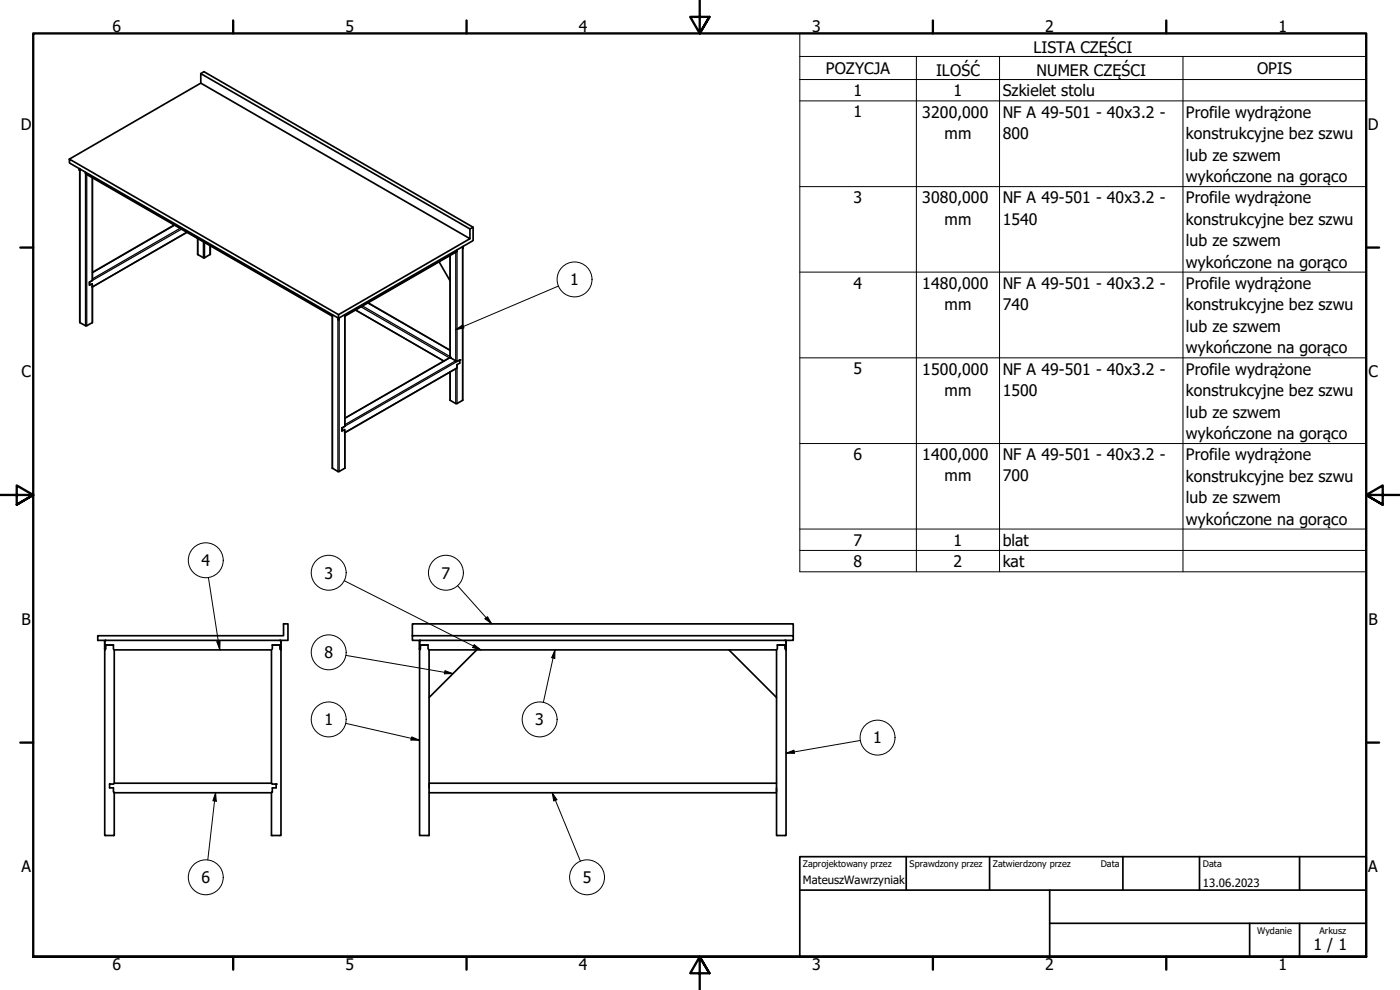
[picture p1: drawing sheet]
<svg xmlns="http://www.w3.org/2000/svg" width="420mm" height="297mm" viewBox="0 0 420 297" stroke-linecap="round" stroke-linejoin="round" font-family="sans-serif">
<!-- layer: Widoczne (ISO) -->
<g fill="none" stroke="#000" stroke-width=".51">
<path d="M60.3 22.1l.9-.6 80.8 46.7v4l-40.4 23.3v.4M60.3 24.9v-2.8l80.7 46.6v2.9M20.8 47.7l80.8 46.7v1.1l-80.8-46.6zM20.8 47.7l39.5-22.8 80.7 46.7-39.4 22.8M23.8 50.6l.1 .5M23.9 51.1v45.6l1.8 1.1 2-1.1v-10.6M24 50.7l-.1 .4M25.7 51.7l.1 .5 73.9 42.7M27.7 53.3v30.8l-.8 .5M52.3 67.5l-24.6 14.2M56.1 69.7l-28.4 16.4M59.3 71.6v4.8l1.9 1 1.9-1v-2.7"/>
<path d="M131.8 78.5l3.3 5.8M135.1 76.6v30.6M137.2 75l-.2 .6-33.5 19.3M138.8 74l.1 .5M138.9 74.5v45.6l-1.7 1h-.4l-1.7-1v-8.5M139 74l-.1 .5M142 68.2l-1 .5M26.9 84.6v1l.8-.5v1M26.9 84.6v1M99.7 94.9v45.5l1.8 1.1 2-1.1v-10.6M99.8 94.5l-.1 .4M101.4 95.4l.2 .5"/>
<path d="M101.8 95.4l-.2 .5M103.4 94.5l.1 .4M103.5 94.9v32.9l-.9 .6M106.7 93l26.5 15.3M110.5 90.9l24.6 14.2M135.1 107.2l2 1.2 .9-.4v1l-.8 .4v.9l-.2 .2-33.5 19.3M135.1 107.2l-31.6 18.3M102.6 128.4v.9l.8-.4 .1 .9M102.6 128.4v.9M29.3 190.7h55.8v-3.5h1.3v4.9h-57.1zM31.4 194.7v56h2.9v-12.8M31.4 194.7l.2 .2 .1-.2v-1.2h2.3v1.2l.3 .3"/>
<path d="M31.7 192.1l-.3 .2v2.4M34.3 195v40M81.5 195v40M84 192.1l.3 .2v2.4M84.3 194.7v56h-2.8v-12.8M84.3 194.7l-.1 .2-.2-.2v-1.2h-2.3v1.2l-.2 .3h-47.2M123.8 190.7h114.3v1.4h-114.3zM123.8 190.7v-3.5h114.3v3.5M125.9 194.7v56h2.9v-55.7M125.9 194.7l.1 .2 .2-.2v-1.2h2.3v1.2l.3 .3M126.2 192.1l-.3 .2v2.4M143.1 195l-14.3 14.3"/>
<path d="M218.8 195l14.2 14.3M233.3 193.5h2.3v1.2l.2 .2 .1-.2M233.3 193.5v1.2l-.3 .3h-104.2M233.3 193.5h2.3M235.6 192.1l.3 .2v2.4M235.9 194.7v56h-2.9v-55.7M34.3 235l-.3 .3h-1.1v1.1h1.1v1.2l.3 .3M34.3 237.9h47.2M34.3 235h47.2M81.5 235l.2 .3h1.2v1.1h-1.2v1.2l-.2 .3M128.8 235.3v1.1M128.8 237.9h104.2"/>
<path d="M128.8 235h104.2M233 236.4v1.1"/>
</g>
<g fill="#000">
<circle cx="135.1" cy="107.2" r=".25"/>
<circle cx="135.1" cy="107.3" r=".25"/>
<circle cx="138" cy="108" r=".25"/>
<circle cx="102.6" cy="128.4" r=".25"/>
<circle cx="32.9" cy="235.3" r=".25"/>
<circle cx="82.9" cy="235.3" r=".25"/>
</g>
<g fill="none" stroke="#000" stroke-width=".38">
<path d="M23.8 51h.2M24 50.7v46.1M25.7 51.7v46M25.7 52l74.1 42.8M26 52.3v45.4M27.7 53.3v30.9M52.5 67.5l-24.8 14.3M54 68.5l-26.3 15.2M54.5 68.8l-27.6 15.8M56.1 69.6l-28.4 16.5M59.4 71.6v4.8M61 72.5v4.8"/>
<path d="M61.4 72.8v4.5M63 73.7v2.7M135.1 76.6v30.7l-31.6 18.2M136.8 75.7v32.6l-33.3 19.1M137.2 75v33.4M137.2 75.4l-33.8 19.4M138.8 74v46.1M139 74.3l-.2 .1M27.7 85.1v11.7M99.8 94.5v46M101.4 95.4v46.1M101.4 95.7h.4"/>
<path d="M101.8 95.4v46.1M103.4 94.5v33.4M106.7 93l26.5 15.3M108.3 92.1l26.6 15.3M108.8 91.8l26.3 15.2M110.4 90.9l24.7 14.2M135.1 111.6v8.5M136.8 110.7v10.4M137.2 109.4v11.7M137.2 110.3l-33.8 19.5M138 108l-35.4 20.4M103.4 128.9v11.6"/>
</g>
<!-- layer: Symbol (ISO) -->
<g fill="none" stroke="#000" stroke-width=".3">
<path d="M240 16.9v-6.9h170v6.9M240 16.9h170v7M240 16.9v154.7h170v-147.7M275 16.9v154.7M300 16.9v154.7M355 16.9v154.7M240 23.9h170M240 30.3h170M240 56h170M136.8 98.9l2.1-1.4 .4 .9zM167.6 85.8l-30.8 13.1M240 81.6h170"/>
<path d="M240 107.4h170M240 133.1h170M240 158.7h170M62.5 173.3l3.5 21.7M103.3 174.2l41 20.8M137.4 175.8l10.2 11.4M240 165.1h170M65.1 192.6l.9-.1v2.5zM103.8 196.6l32.1 5.5M142.3 193.4l2 1.6-2.4-.7zM145.5 185.7l.8-.7 1.3 2.2zM166.6 195l-.1 2.5-1-.2z"/>
<path d="M166.6 195l-3.5 15.7M103.8 217l22.1 5.1M133.5 201.2l2.4 .9-2.6 .1zM64.7 237.9l.2 2.5-1-.1zM64.7 237.9l-2.3 20.1M123.6 221.1l2.3 1-2.6-.1zM165.7 237.9l1.4 2.1-.9 .3zM165.7 237.9l8.5 20.5M235.9 226l2.4-.9 .1 .9zM258.2 222.2l-22.3 3.8"/>
<circle cx="172.4" cy="83.8" r="5.2"/>
<circle cx="61.8" cy="168.1" r="5.2"/>
<circle cx="98.6" cy="171.8" r="5.2"/>
<circle cx="133.8" cy="171.8" r="5.2"/>
<circle cx="98.6" cy="195.7" r="5.2"/>
<circle cx="98.6" cy="215.9" r="5.2"/>
<circle cx="162" cy="215.9" r="5.2"/>
<circle cx="263.4" cy="221.3" r="5.2"/>
<circle cx="61.8" cy="263.2" r="5.2"/>
<circle cx="176.2" cy="263.2" r="5.2"/>
</g>
<!-- layer: Obramowanie (ISO) -->
<g fill="none" stroke="#000" stroke-width=".7">
<path d="M70 6.1v3.9M140 6.1v3.9M210 0v10l-2.9-4.9h5.8l-2.9 4.9 2.9-4.9M280 6.1v3.9M350 6.1v3.9M6.1 74.3h3.9M410 74.3h3.9M0 148.5h10l-5-2.8v5.7l5-2.9-5 2.9M420 148.5h-10l5-2.8v5.7l-5-2.9 5 2.9M6.1 222.8h3.9M410 222.8h3.9M10 287.1v-277.1h400v277.1h-400h400"/>
<path d="M70 287.1v3.8M140 287.1v3.8M212.9 292l-2.9-4.9 2.9 4.9h-5.8l2.9-4.9v9.9M280 287.1v3.8M350 287.1v3.8"/>
</g>
<path d="M240 257h170v30.1h-170zM272 257v10.1M297 257v10.1M337 257v10.1M360 257v10.1M390 257v10.1M240 267.1h170M315 277h95M315 267.1v20M375 277v10.1M390 277v10.1" fill="none" stroke="#000" stroke-width=".51"/>
<!-- layer: Symbol (ISO) -->
<g fill="#000">
<path d="M136.8 98.9l2.1-1.4 .4 .9z" fill-rule="evenodd"/>
<path d="M65.1 192.6l.9-.1v2.5z" fill-rule="evenodd"/>
<path d="M142.3 193.4l2 1.6-2.4-.7z" fill-rule="evenodd"/>
<path d="M145.5 185.7l.8-.7 1.3 2.2z" fill-rule="evenodd"/>
<path d="M166.6 195l-.1 2.5-1-.2z" fill-rule="evenodd"/>
<path d="M133.5 201.2l2.4 .9-2.6 .1z" fill-rule="evenodd"/>
<path d="M123.6 221.1l2.3 1-2.6-.1z" fill-rule="evenodd"/>
<path d="M165.7 237.9l1.4 2.1-.9 .3z" fill-rule="evenodd"/>
<path d="M235.9 226l2.4-.9 .1 .9z" fill-rule="evenodd"/>
<path d="M64.7 237.9l.2 2.5-1-.1z" fill-rule="evenodd"/>
</g>
<g font-size="4.8">
<text x="33.7" y="9.6">6</text>
<text x="103.7" y="9.6">5</text>
<text x="173.7" y="9.6">4</text>
<text x="243.7" y="9.6">3</text>
<text x="313.7" y="9.6">2</text>
<text x="383.7" y="9.6">1</text>
<text x="310.1" y="15.9">LISTA CZĘŚCI</text>
<text x="247.8" y="22.2">POZYCJA</text>
<text x="280.9" y="22.8">ILOŚĆ</text>
<text x="311" y="22.8">NUMER CZĘŚCI</text>
<text x="377.3" y="22.2">OPIS</text>
<text x="256.2" y="28.8">1</text>
<text x="286.2" y="28.8">1</text>
<text x="300.9" y="28.9">Szkielet stolu</text>
<text x="256.2" y="35.2">1</text>
<text x="276.8" y="35.3">3200,000</text>
<text x="300.9" y="35.3">NF A 49-501 - 40x3.2 -</text>
<text x="355.9" y="35.4">Profile wydrążone</text>
<text x="6.2" y="38.9">D</text>
<text x="283.5" y="41.7">mm</text>
<text x="300.9" y="41.7">800</text>
<text x="355.9" y="41.8">konstrukcyjne bez szwu</text>
<text x="410.5" y="38.9">D</text>
<text x="355.9" y="48.2">lub ze szwem</text>
<text x="355.9" y="54.6">wykończone na gorąco</text>
<text x="256.2" y="60.9">3</text>
<text x="276.8" y="60.9">3080,000</text>
<text x="300.9" y="60.9">NF A 49-501 - 40x3.2 -</text>
<text x="355.9" y="61">Profile wydrążone</text>
<text x="283.5" y="67.4">mm</text>
<text x="300.9" y="67.4">1540</text>
<text x="355.9" y="67.4">konstrukcyjne bez szwu</text>
<text x="355.9" y="73.9">lub ze szwem</text>
<text x="355.9" y="80.3">wykończone na gorąco</text>
<text x="171.1" y="85.6">1</text>
<text x="256.2" y="86.6">4</text>
<text x="276.8" y="86.7">1480,000</text>
<text x="300.9" y="86.7">NF A 49-501 - 40x3.2 -</text>
<text x="355.9" y="86.7">Profile wydrążone</text>
<text x="283.5" y="93.1">mm</text>
<text x="300.9" y="93.1">740</text>
<text x="355.9" y="93.1">konstrukcyjne bez szwu</text>
<text x="355.9" y="99.6">lub ze szwem</text>
<text x="355.9" y="106">wykończone na gorąco</text>
<text x="6.4" y="113.1">C</text>
<text x="256.2" y="112.3">5</text>
<text x="276.8" y="112.4">1500,000</text>
<text x="300.9" y="112.4">NF A 49-501 - 40x3.2 -</text>
<text x="355.9" y="112.4">Profile wydrążone</text>
<text x="410.7" y="113.1">C</text>
<text x="283.5" y="118.8">mm</text>
<text x="300.9" y="118.8">1500</text>
<text x="355.9" y="118.9">konstrukcyjne bez szwu</text>
<text x="355.9" y="125.3">lub ze szwem</text>
<text x="355.9" y="131.7">wykończone na gorąco</text>
<text x="256.2" y="138">6</text>
<text x="276.8" y="138">1400,000</text>
<text x="300.9" y="138">NF A 49-501 - 40x3.2 -</text>
<text x="355.9" y="138.1">Profile wydrążone</text>
<text x="283.5" y="144.4">mm</text>
<text x="300.9" y="144.4">700</text>
<text x="355.9" y="144.5">konstrukcyjne bez szwu</text>
<text x="355.9" y="150.9">lub ze szwem</text>
<text x="355.9" y="157.4">wykończone na gorąco</text>
<text x="256.2" y="163.7">7</text>
<text x="286.2" y="163.7">1</text>
<text x="300.9" y="163.8">blat</text>
<text x="60.5" y="169.8">4</text>
<text x="97.3" y="173.7">3</text>
<text x="132.5" y="173.6">7</text>
<text x="256.2" y="170.2">8</text>
<text x="286.2" y="170.2">2</text>
<text x="300.9" y="170.2">kat</text>
<text x="6.4" y="187.4">B</text>
<text x="410.7" y="187.4">B</text>
<text x="97.3" y="197.5">8</text>
<text x="97.3" y="217.6">1</text>
<text x="160.6" y="217.7">3</text>
<text x="262.1" y="223.1">1</text>
<text x="6.4" y="261.7">A</text>
<text x="410.7" y="261.7">A</text>
<text x="60.5" y="265">6</text>
<text x="174.9" y="265">5</text>
<text x="394.2" y="285">1 / 1</text>
<text x="33.7" y="290.9">6</text>
<text x="103.7" y="290.9">5</text>
<text x="173.7" y="290.9">4</text>
<text x="243.7" y="290.9">3</text>
<text x="313.7" y="290.9">2</text>
<text x="383.7" y="290.9">1</text>
</g>
<g font-size="3.4">
<text x="241" y="265.4">MateuszWawrzyniak</text>
<text x="361" y="266">13.06.2023</text>
</g>
<g font-size="2.7">
<text x="241" y="260.1">Zaprojektowany przez</text>
<text x="273" y="260.1">Sprawdzony przez</text>
<text x="298" y="260.1">Zatwierdzony przez</text>
<text x="330.3" y="260">Data</text>
<text x="361" y="260">Data</text>
<text x="377.3" y="280.1">Wydanie</text>
<text x="396" y="280.1">Arkusz</text>
</g>
</svg>
